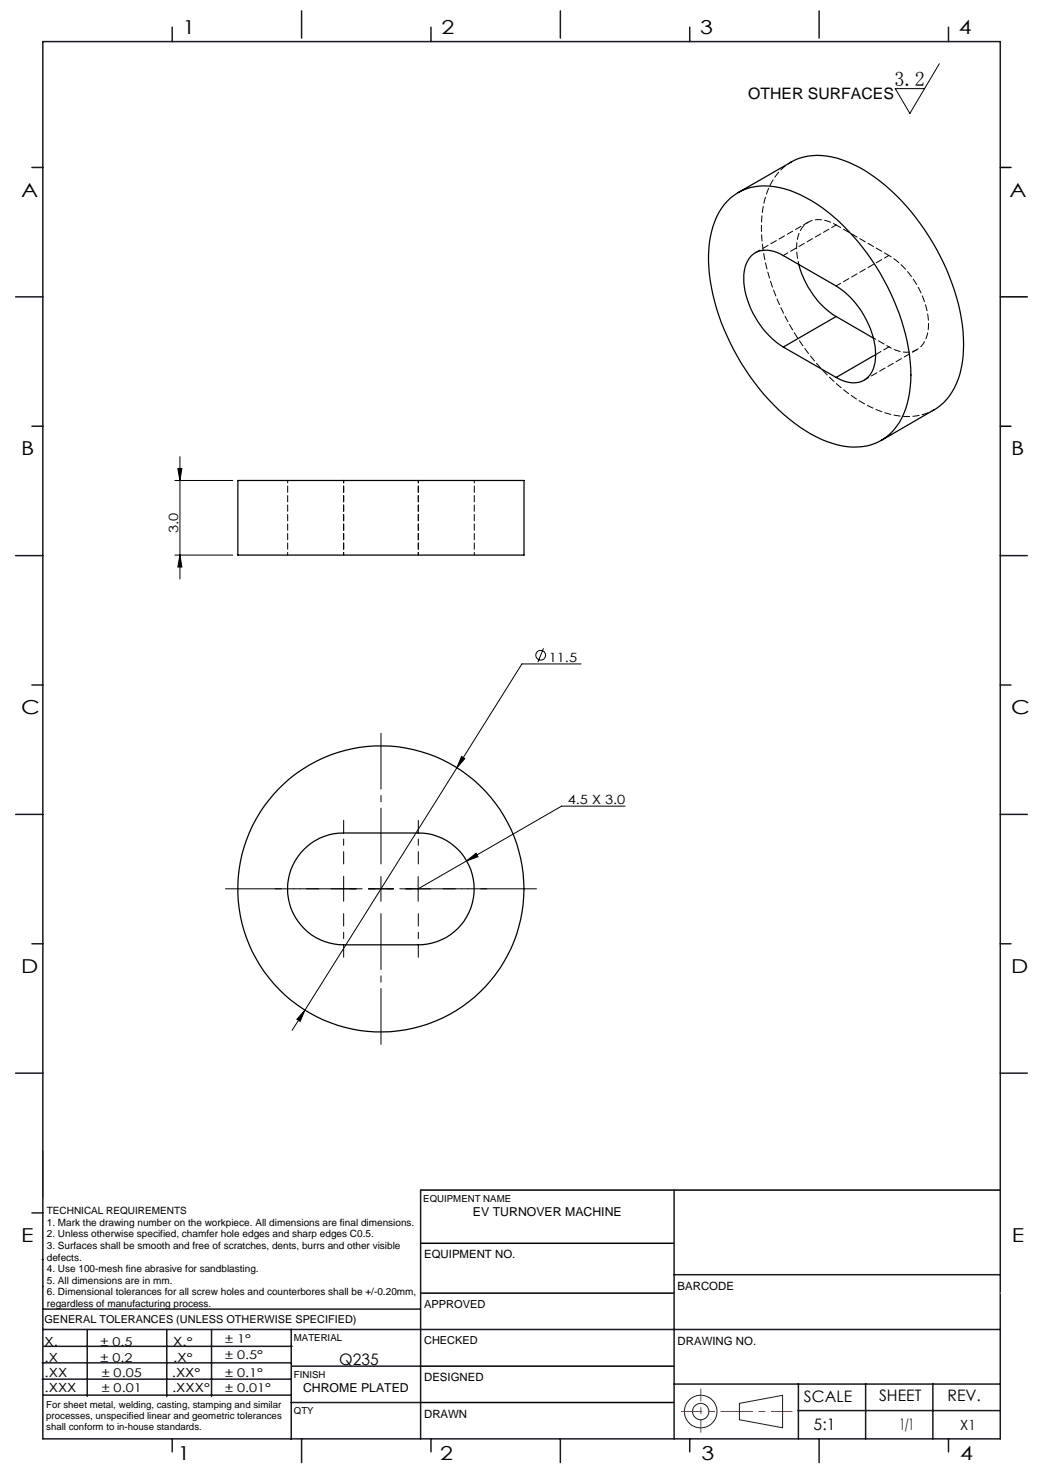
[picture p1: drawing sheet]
<svg xmlns="http://www.w3.org/2000/svg" width="210mm" height="297mm" viewBox="0 0 210 297" stroke-linecap="round" stroke-linejoin="round" font-family="sans-serif">
<g fill="none" stroke="#191924" stroke-width=".2">
<path d="M8.6 231.2v9.4M148.6 282l8.7-1.6v6.5l-8.7-1.6z"/>
<circle cx="140.8" cy="283.7" r="3.3"/>
<circle cx="140.8" cy="283.7" r="1.64"/>
</g>
<path d="M201 33.7h2.2M201 59.7h5.4M201 85.7h2.2M84.5 239.1h116.5M84.6 259.9h50.9M84.6 249.8h50.9M84.6 274.5h50.9M84.5 281.8h51" fill="none" stroke="#000" stroke-width=".3"/>
<path d="M136.9 283.6h22.3" fill="none" stroke="#f00" stroke-width=".2" stroke-dasharray="6.3 1.3 1.3 1.3" stroke-dashoffset="2.2"/>
<path d="M140.8 287.8v-8.7" fill="none" stroke="#f00" stroke-width=".2" stroke-dasharray="6.3 1.3 1.3 1.3" stroke-dashoffset="3.9"/>
<g fill="none" stroke="#191924" stroke-width=".3">
<path d="M8.6 8.4h192.4v280.7h-192.4zM34.6 5.5v2.9M60.6 2.2v5.5M86.6 5.5v2.9M112.6 2.2v5.5M138.6 5.5v2.9M164.6 2.2v5.5M190.6 5.5v2.9M6.4 33.7h2.2M3.1 59.7h5.5M6.4 85.7h2.2M3.1 111.7h5.5"/>
<path d="M201 111.7h5.4M6.4 137.7h2.2M201 137.7h2.2M3.1 163.7h5.5M201 163.7h5.4M6.4 189.6h2.2M201 189.6h2.2M3.1 215.6h5.5M201 215.6h5.4M84.5 239.1v50M135.5 239.1v50M6.4 243.7h2.2"/>
<path d="M8.5 253.1h.1M8.6 258.5h.1M135.5 256.1h65.5M8.5 277.1h49.9M8.5 273.9h49.9M8.6 267.2h192.4M8.6 263.1h75.9M8.8 270.5h49.9M17.5 267.2v13.4M33.5 267.2v13.4M42.5 267.2v13.4M58.5 267.2v22"/>
<path d="M58.6 274.5h26M135.5 278.1h65.5M160.4 278v11.1M174 278v11.1M187.5 278v11.1M8.8 280.3h49.7M34.6 289.1v2.6M58.5 281.8h26M60.6 289.1v4.8M86.6 289.1v2.6M112.6 289.1v4.8M138.6 289.1v2.6"/>
<path d="M160.4 283.5h40.5M164.6 289.1v4.8M190.6 289.1v2.6"/>
</g>
<path d="M201 259.9h.1" fill="none" stroke="#c0c0c0" stroke-width=".2"/>
<g fill="none" stroke="#000" stroke-width=".2">
<path d="M188.8 12.8l-6 10-2.9-5h5.9M35.1 96.6h11.7M35.7 94.2h.8l-.3 2.4zM36.2 91.8v24.5M35.1 111.5h11.7M36.2 111.5l.3 2.4h-.8zM109.2 130.3l-1.1 2.8M116.8 133.4h-11.9l-13.1 20.9M91.8 154.3l-30.5 48.7M92.7 152l.7 .4-1.6 1.9zM74 178.6h5.1M76.6 176.1v5"/>
<path d="M81.5 178.6h5M84 176.1v5M93.8 173l1.9-1.6 .4 .8zM93.8 173l-9.8 5.6M125.6 162h-12.7l-19.1 11M61.3 203l-1 2.2-.6-.4zM61.3 203l-2.6 4"/>
<circle cx="108.7" cy="131.7" r=".98"/>
</g>
<path d="M71.6 178.6h-26.3M76.6 173.6v-26.2M81.6 178.6h26.2M76.6 183.6v26.3" fill="none" stroke="#000" stroke-width=".2" stroke-dasharray="15.2 1.3 1.3 1.3" stroke-dashoffset="4"/>
<path d="M64.1 178.6h-8.8M69.1 173.6v-8.7M74.1 178.6h8.7M79.1 178.6h-8.8M84.1 173.6v-8.7M89.1 178.6h8.7M69.1 183.6v8.8M84.1 183.6v8.8" fill="none" stroke="#000" stroke-width=".2" stroke-dasharray="15.2 1.3 1.3 1.3" stroke-dashoffset="12.8"/>
<path d="M69.1 178.6h-2.5M69.1 178.6v2.5M69.1 178.6h2.5M69.1 178.6v-2.5" fill="none" stroke="#000" stroke-width=".2" stroke-dasharray="15.2 1.3 1.3 1.3"/>
<g fill="#000">
<path d="M35.7 94.2h.8l-.3 2.4zM36.2 111.5l.3 2.4h-.8z"/>
<path d="M61.3 203l-1.6 1.8 .6 .4zM92.7 152l-.9 2.3 1.6-1.9zM93.8 173l2.3-.8-.4-.8z"/>
</g>
<g fill="none" stroke="#000" stroke-width=".25">
<path d="M146.8 39.8a11.4 11.4 0 0 1 10.8-1.9 29.9 29.9 0 0 1 13.8 9.5 45.8 45.8 0 0 1 11.6 26.6 17.5 17.5 0 0 1-3.4 12.4 10.7 10.7 0 0 1-11.2 3 30.7 30.7 0 0 1-14.9-10.2 45.4 45.4 0 0 1-11.1-26.7 16.7 16.7 0 0 1 3.8-12.1zM148.3 38.7l10.7-6.1a12.6 12.6 0 0 1 11.3-.1 36.2 36.2 0 0 1 15.4 13.6 44.1 44.1 0 0 1 7.9 21.8 18.4 18.4 0 0 1-2.8 11.7 9.7 9.7 0 0 1-3.1 2.8l-10.6 6.1M160.5 53.2a18.2 18.2 0 0 0 7.5 10.4M157.4 69.7a17.6 17.6 0 0 1-7.9-14.5 4.7 4.7 0 0 1 3.9-4.9 6.6 6.6 0 0 1 4 1.1l10.6 6.1a17.7 17.7 0 0 1 8 13.8 5.3 5.3 0 0 1-2.9 5.4 6 6 0 0 1-5.1-.9M157.4 69.7l10.6 6.1M168 63.6l-10.6 6.1M168 63.6l7.5 4.3M176 71.3l-8 4.5M47.8 96.6h57.5v14.9h-57.5zM61.1 170.7a10.9 10.9 0 0 1 7.9-3.3h15a11.2 11.2 0 0 1 11.3 11.2 11.2 11.2 0 0 1-11.3 11.3h-15a11.2 11.2 0 0 1-10.4-7 11.2 11.2 0 0 1 2.5-12.2z"/>
<circle cx="76.6" cy="178.6" r="28.8"/>
</g>
<path d="M57.8 96.5v15M69.1 111.5v-15M84.1 111.5v-15M95.3 111.5v-15" fill="none" stroke="#000" stroke-width=".2" stroke-dasharray="1.3 .6" stroke-dashoffset=".8"/>
<path d="M159 32.6a12.3 12.3 0 0 0-5.6 8.9 34.8 34.8 0 0 0 3.4 20 43.4 43.4 0 0 0 16.8 19.6 15.6 15.6 0 0 0 12.2 2.1l1.9-.8" fill="none" stroke="#000" stroke-width=".2" stroke-dasharray="1.3 .6" stroke-dashoffset=".6"/>
<path d="M157.4 51.3l10.6-6.1M162.4 44.7l-10.6 6.1M168 57.5l10.6-6.2M178.6 51.3l-10.6-6.1M173.7 76.4l10.6-6.1" fill="none" stroke="#000" stroke-width=".2" stroke-dasharray="1.3 .6" stroke-dashoffset=".2"/>
<path d="M168 45.2a5.3 5.3 0 0 0-6.1-.2 6.9 6.9 0 0 0-1.7 6.5l.3 1.6M175.5 67.9l3.1 1.8M178.6 69.7a5.3 5.3 0 0 0 6.1 .2 6.9 6.9 0 0 0 1.8-6.5 17.8 17.8 0 0 0-7.9-12.1" fill="none" stroke="#000" stroke-width=".2" stroke-dasharray="1.3 .6" stroke-dashoffset=".7"/>
<path d="M176 71.2l2.6-1.5" fill="none" stroke="#000" stroke-width=".2" stroke-dasharray="1.3 .6" stroke-dashoffset=".1"/>
<text font-size="4.1" x="179.7" y="17.2">3.2</text>
<g font-size="3.9">
<text x="36.7" y="6.9">1</text>
<text x="88.7" y="6.9">2</text>
<text x="140.7" y="6.9">3</text>
<text x="192.7" y="6.9">4</text>
<text x="4.2" y="39.5">A</text>
<text x="202.9" y="39.5">A</text>
<text x="4.2" y="91.5">B</text>
<text x="203.2" y="91.5">B</text>
<text x="4.2" y="143.5">C</text>
<text x="203.2" y="143.5">C</text>
<text x="4.2" y="195.5">D</text>
<text x="203.2" y="195.5">D</text>
<text x="4.2" y="249.6">E</text>
<text x="203.3" y="249.6">E</text>
<text x="35.7" y="293.4">1</text>
<text x="88.4" y="293.4">2</text>
<text x="141" y="293.4">3</text>
<text x="193" y="293.4">4</text>
</g>
<g font-size="3.2">
<text x="150.4" y="20">OTHER SURFACES</text>
<text x="68.2" y="274.2">Q235</text>
<text x="161.6" y="281.7">SCALE</text>
<text x="176.7" y="281.5">SHEET</text>
<text x="190.4" y="281.5">REV.</text>
<text x="163.5" y="287.3">5:1</text>
<text x="180.8" y="287.3">1/1</text>
</g>
<text font-size="2.8" x="193" y="287.3">X1</text>
<g font-size="2.6">
<text x="35.8" y="107.1" transform="rotate(-90 35.8 107.1)">3.0</text>
<text x="110.3" y="133">11.5</text>
<text x="114.1" y="161.6">4.5 X 3.0</text>
</g>
<g font-size="2.5">
<text x="95" y="244.4">EV TURNOVER MACHINE</text>
<text x="8.9" y="273.6">.X</text>
<text x="8.9" y="270.4">X.</text>
<text x="34.8" y="273.7">.X°</text>
<text x="34.8" y="270.5">X.°</text>
<text x="9" y="276.7">.XX</text>
<text x="9" y="279.7">.XXX</text>
<text x="34.5" y="276.7">.XX°</text>
<text x="34.6" y="279.8">.XXX°</text>
<text x="60.9" y="279.8">CHROME PLATED</text>
</g>
<g font-size="2.4">
<text x="45.2" y="270">± 1°</text>
<text x="20.2" y="270.4">± 0.5</text>
<text x="20.2" y="273.7">± 0.2</text>
<text x="45.2" y="273.2">± 0.5°</text>
<text x="20.4" y="279.7">± 0.01</text>
<text x="20.4" y="276.7">± 0.05</text>
<text x="45.2" y="276.7">± 0.1°</text>
<text x="45.2" y="279.7">± 0.01°</text>
</g>
<g font-size="2.3">
<text x="85.2" y="252.9">EQUIPMENT NO.</text>
<text x="136.2" y="259.2">BARCODE</text>
<text x="136.2" y="270.2">DRAWING NO.</text>
<text x="85.2" y="277.6">DESIGNED</text>
<text x="85.2" y="284.9">DRAWN</text>
</g>
<g font-size="2.2">
<text x="85.2" y="262.8">APPROVED</text>
<text x="8.9" y="265.9">GENERAL TOLERANCES (UNLESS OTHERWISE SPECIFIED)</text>
<text x="85.2" y="270.1">CHECKED</text>
</g>
<g font-size="2">
<text x="9.4" y="244">TECHNICAL REQUIREMENTS</text>
<text x="9.4" y="246.3">1. Mark the drawing number on the workpiece. All dimensions are final dimensions.</text>
<text x="9.4" y="248.6">2. Unless otherwise specified, chamfer hole edges and sharp edges C0.5.</text>
<text x="9.4" y="251">3. Surfaces shall be smooth and free of scratches, dents, burrs and other visible</text>
<text x="9.4" y="253.3">defects.</text>
<text x="9.4" y="255.6">4. Use 100-mesh fine abrasive for sandblasting.</text>
<text x="9.4" y="258">5. All dimensions are in mm.</text>
<text x="9.4" y="260.3">6. Dimensional tolerances for all screw holes and counterbores shall be +/-0.20mm,</text>
<text x="9.4" y="262.6">regardless of manufacturing process.</text>
</g>
<g font-size="1.9">
<text x="85.1" y="241.5">EQUIPMENT NAME</text>
<text x="59.1" y="269.5">MATERIAL</text>
<text x="59.1" y="276.9">FINISH</text>
<text x="9.3" y="282.9">For sheet metal, welding, casting, stamping and similar</text>
<text x="9.3" y="285.2">processes, unspecified linear and geometric tolerances</text>
<text x="9.3" y="287.4">shall conform to in-house standards.</text>
<text x="59.1" y="284.2">QTY</text>
</g>
</svg>
